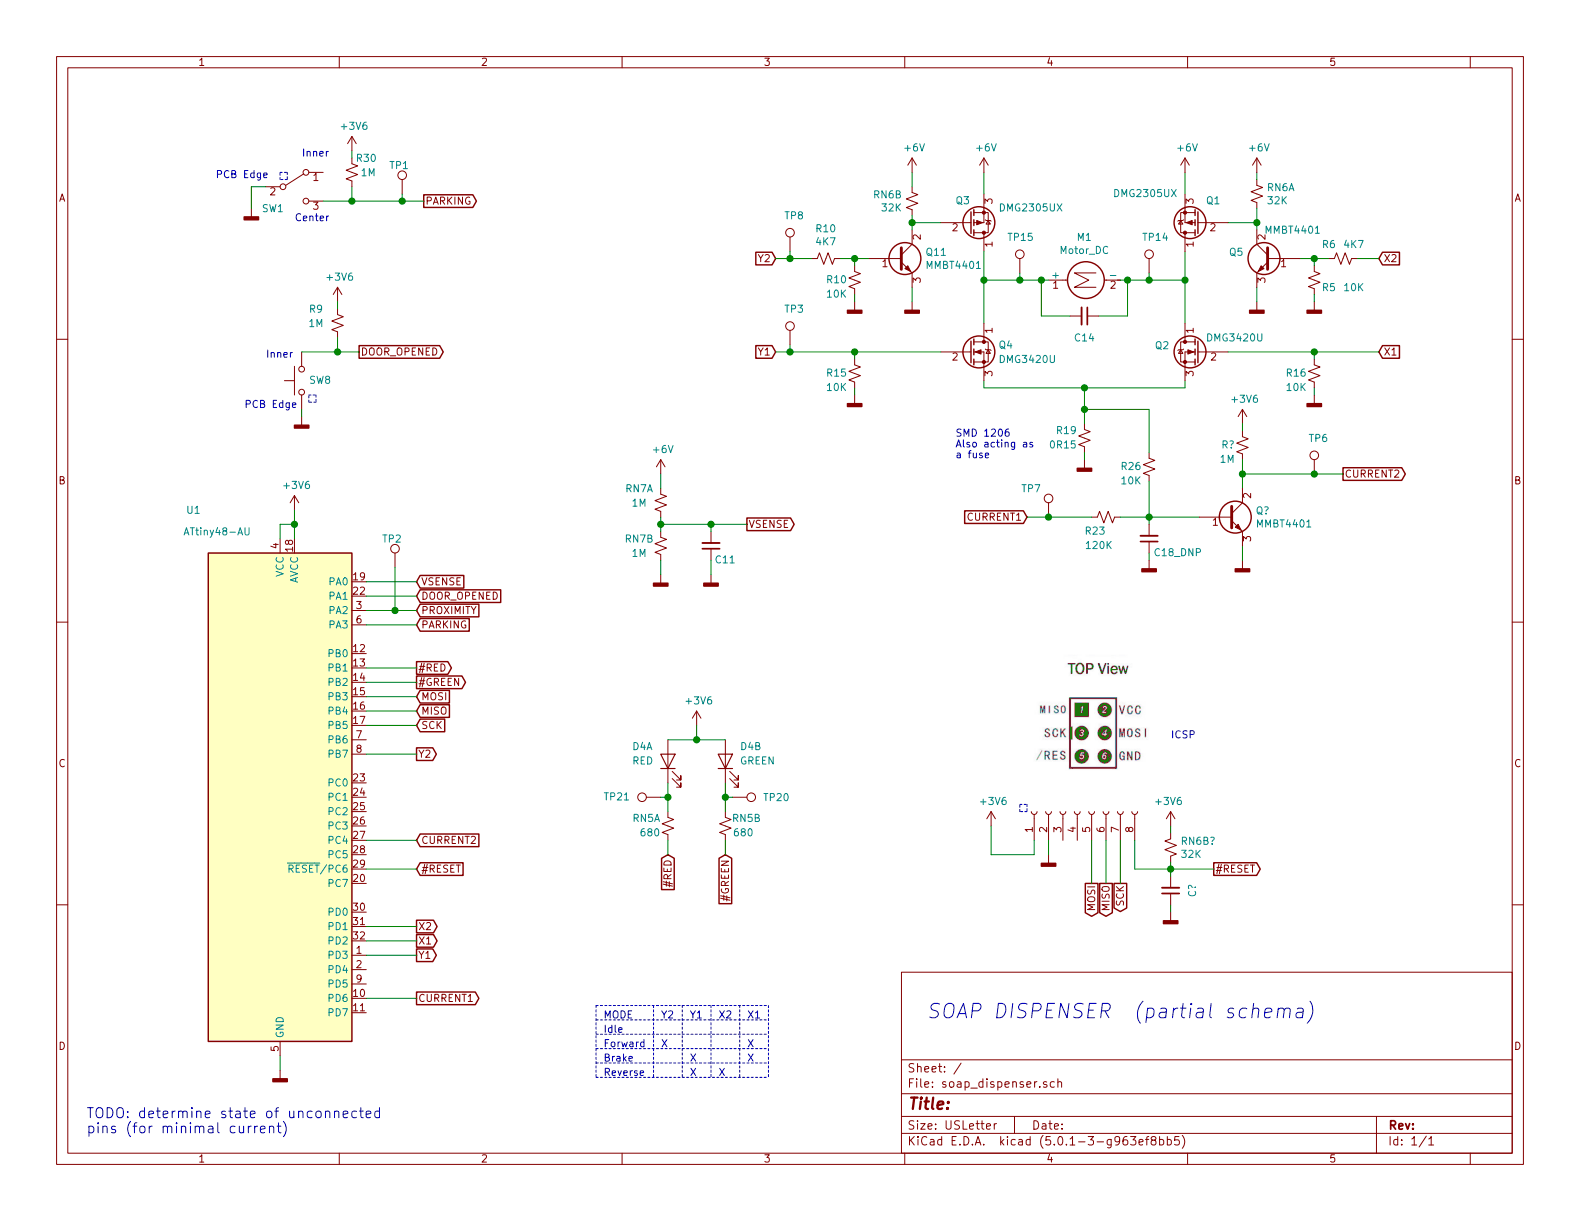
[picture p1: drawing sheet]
EESchema Schematic File Version 4
LIBS:soap_dispenser-cache
EELAYER 26 0
EELAYER END
$Descr USLetter 11000 8500
encoding utf-8
Sheet 1 1
Title ""
Date ""
Rev ""
Comp ""
Comment1 ""
Comment2 ""
Comment3 ""
Comment4 ""
$EndDescr
$Comp
L MCU_Microchip_ATtiny:ATtiny48-AU U1
U 1 1
P 1950 5550
F 0 "U1" H 1400 7550 50  0000 R CNN
F 1 "ATtiny48-AU" H 1750 7400 50  0000 R CNN
F 2 "Package_QFP:TQFP-32_7x7mm_P0.8mm" H 1950 5550 50  0001 C CIN
F 3 "http://ww1.microchip.com/downloads/en/DeviceDoc/doc8008.pdf" H 1950 5550 50  0001 C CNN
	1    1950 5550
	1    0    0    -1  
$EndComp
$Comp
L Device:Q_NMOS_DGS Q2
U 1 1
P 8350 2450
F 0 "Q2" H 8556 2496 50  0000 L CNN
F 1 "DMG3420U" H 7900 2550 50  0000 L CNN
F 2 "" H 8550 2550 50  0001 C CNN
F 3 "~" H 8350 2450 50  0001 C CNN
	1    8350 2450
	-1   0    0    -1  
$EndComp
$Comp
L Motor:Motor_DC M1
U 1 1
P 7500 1950
F 0 "M1" V 7795 1900 50  0000 C CNN
F 1 "Motor_DC" V 7704 1900 50  0000 C CNN
F 2 "" H 7500 1860 50  0001 C CNN
F 3 "~" H 7500 1860 50  0001 C CNN
	1    7500 1950
	0    -1   -1   0   
$EndComp
$Comp
L Device:Q_PMOS_DGS Q3
U 1 1
P 6750 1550
F 0 "Q3" H 6650 1400 50  0000 L CNN
F 1 "DMG2305UX" H 6950 1450 50  0000 L CNN
F 2 "" H 6950 1650 50  0001 C CNN
F 3 "~" H 6750 1550 50  0001 C CNN
	1    6750 1550
	1    0    0    1   
$EndComp
Wire Wire Line
	8250 1750 8250 1950
Wire Wire Line
	8250 1200 8250 1350
$Comp
L power:GNDD #PWR09
U 1 1
P 8750 2100
F 0 "#PWR09" H 8750 1850 50  0001 C CNN
F 1 "GNDD" H 8754 1945 50  0001 C CNN
F 2 "" H 8750 2100 50  0001 C CNN
F 3 "" H 8750 2100 50  0001 C CNN
	1    8750 2100
	1    0    0    -1  
$EndComp
Text GLabel 9600 1800 2    50   Input ~ 0
X2
$Comp
L Device:R_Small_US RN6A
U 1 1
P 8750 1350
F 0 "RN6A" H 8818 1396 50  0000 L CNN
F 1 "32K" H 8818 1305 50  0000 L CNN
F 2 "" H 8750 1350 50  0001 C CNN
F 3 "~" H 8750 1350 50  0001 C CNN
	1    8750 1350
	1    0    0    -1  
$EndComp
Wire Wire Line
	8750 1200 8750 1250
Wire Wire Line
	8750 1450 8750 1550
Connection ~ 8750 1550
Wire Wire Line
	8750 1550 8750 1600
Text GLabel 9600 2450 2    50   Input ~ 0
X1
Wire Wire Line
	8550 2450 9150 2450
Wire Wire Line
	7800 1950 7850 1950
Connection ~ 8250 1950
Wire Wire Line
	8250 1950 8250 2250
$Comp
L Device:C_Small C14
U 1 1
P 7550 2200
F 0 "C14" V 7700 2200 50  0000 C CNN
F 1 "C_Small" V 7750 2250 50  0001 C CNN
F 2 "" H 7550 2200 50  0001 C CNN
F 3 "~" H 7550 2200 50  0001 C CNN
	1    7550 2200
	0    1    1    0   
$EndComp
Wire Wire Line
	7650 2200 7850 2200
Wire Wire Line
	7850 2200 7850 1950
Wire Wire Line
	7300 1950 7250 1950
Wire Wire Line
	7250 2200 7250 1950
Wire Wire Line
	7250 2200 7450 2200
Wire Wire Line
	6850 1200 6850 1350
$Comp
L power:GNDD #PWR03
U 1 1
P 6350 2100
F 0 "#PWR03" H 6350 1850 50  0001 C CNN
F 1 "GNDD" H 6354 1945 50  0001 C CNN
F 2 "" H 6350 2100 50  0001 C CNN
F 3 "" H 6350 2100 50  0001 C CNN
	1    6350 2100
	1    0    0    -1  
$EndComp
Wire Wire Line
	6350 2000 6350 2100
$Comp
L Device:R_Small_US RN6B
U 1 1
P 6350 1400
F 0 "RN6B" H 6282 1446 50  0000 R CNN
F 1 "32K" H 6282 1355 50  0000 R CNN
F 2 "" H 6350 1400 50  0001 C CNN
F 3 "~" H 6350 1400 50  0001 C CNN
	1    6350 1400
	1    0    0    -1  
$EndComp
Wire Wire Line
	6350 1200 6350 1300
Wire Wire Line
	6350 1500 6350 1550
Wire Wire Line
	6550 1550 6350 1550
Connection ~ 6350 1550
Wire Wire Line
	6350 1550 6350 1600
Wire Wire Line
	6550 2450 5950 2450
Wire Wire Line
	6850 1750 6850 1950
Connection ~ 6850 1950
Wire Wire Line
	6850 1950 6850 2250
Text GLabel 5400 2450 0    50   Input ~ 0
Y1
Text GLabel 5400 1800 0    50   Input ~ 0
Y2
$Comp
L Switch:SW_SPDT SW1
U 1 1
P 2050 1300
F 0 "SW1" H 1900 1150 50  0000 C CNN
F 1 "SW_SPDT" H 2050 1494 50  0001 C CNN
F 2 "" H 2050 1300 50  0001 C CNN
F 3 "" H 2050 1300 50  0001 C CNN
	1    2050 1300
	1    0    0    -1  
$EndComp
Wire Wire Line
	8550 1550 8750 1550
$Comp
L Device:R_Small_US R10
U 1 1
P 5750 1800
F 0 "R10" V 5955 1800 50  0000 C CNN
F 1 "4K7" V 5864 1800 50  0000 C CNN
F 2 "" H 5750 1800 50  0001 C CNN
F 3 "~" H 5750 1800 50  0001 C CNN
	1    5750 1800
	0    -1   -1   0   
$EndComp
$Comp
L Device:R_Small_US R10
U 1 1
P 5950 1950
F 0 "R10" H 6000 1950 50  0000 L CNN
F 1 "10K" H 6000 2050 50  0000 L CNN
F 2 "" H 5950 1950 50  0001 C CNN
F 3 "~" H 5950 1950 50  0001 C CNN
	1    5950 1950
	-1   0    0    1   
$EndComp
$Comp
L power:GNDD #PWR01
U 1 1
P 5950 2100
F 0 "#PWR01" H 5950 1850 50  0001 C CNN
F 1 "GNDD" H 5954 1945 50  0001 C CNN
F 2 "" H 5950 2100 50  0001 C CNN
F 3 "" H 5950 2100 50  0001 C CNN
	1    5950 2100
	1    0    0    -1  
$EndComp
Wire Wire Line
	5850 1800 5950 1800
Wire Wire Line
	5950 1850 5950 1800
Connection ~ 5950 1800
Wire Wire Line
	5950 1800 6050 1800
Wire Wire Line
	5400 1800 5500 1800
$Comp
L Device:R_Small_US R5
U 1 1
P 9150 1950
F 0 "R5" H 9200 1900 50  0000 L CNN
F 1 "10K" H 9350 1900 50  0000 L CNN
F 2 "" H 9150 1950 50  0001 C CNN
F 3 "~" H 9150 1950 50  0001 C CNN
	1    9150 1950
	1    0    0    -1  
$EndComp
$Comp
L Device:R_Small_US R6
U 1 1
P 9350 1800
F 0 "R6" V 9250 1650 50  0000 L CNN
F 1 "4K7" V 9250 1800 50  0000 L CNN
F 2 "" H 9350 1800 50  0001 C CNN
F 3 "~" H 9350 1800 50  0001 C CNN
	1    9350 1800
	0    1    1    0   
$EndComp
$Comp
L power:GNDD #PWR010
U 1 1
P 9150 2100
F 0 "#PWR010" H 9150 1850 50  0001 C CNN
F 1 "GNDD" H 9154 1945 50  0001 C CNN
F 2 "" H 9150 2100 50  0001 C CNN
F 3 "" H 9150 2100 50  0001 C CNN
	1    9150 2100
	1    0    0    -1  
$EndComp
Wire Wire Line
	9150 2050 9150 2100
Wire Wire Line
	9050 1800 9150 1800
Wire Wire Line
	9150 1850 9150 1800
Connection ~ 9150 1800
Wire Wire Line
	9150 1800 9250 1800
Wire Wire Line
	9450 1800 9600 1800
Wire Wire Line
	8750 2000 8750 2100
$Comp
L Transistor_FET:BS250 Q1
U 1 1
P 8350 1550
F 0 "Q1" H 8200 1400 50  0000 L CNN
F 1 "DMG2305UX" H 8500 1350 50  0000 L CNN
F 2 "Package_TO_SOT_THT:TO-92_Inline" H 8550 1475 50  0001 L CIN
F 3 "http://www.vishay.com/docs/70209/70209.pdf" H 8350 1550 50  0001 L CNN
	1    8350 1550
	-1   0    0    1   
$EndComp
$Comp
L Device:Q_NMOS_DGS Q4
U 1 1
P 6750 2450
F 0 "Q4" H 6950 2500 50  0000 L CNN
F 1 "DMG3420U" H 6950 2400 50  0000 L CNN
F 2 "" H 6950 2550 50  0001 C CNN
F 3 "" H 6750 2450 50  0001 C CNN
	1    6750 2450
	1    0    0    -1  
$EndComp
$Comp
L power:+6V #PWR08
U 1 1
P 8750 1200
F 0 "#PWR08" H 8750 1050 50  0001 C CNN
F 1 "+6V" H 8765 1373 50  0000 C CNN
F 2 "" H 8750 1200 50  0001 C CNN
F 3 "" H 8750 1200 50  0001 C CNN
	1    8750 1200
	1    0    0    -1  
$EndComp
$Comp
L power:+6V #PWR06
U 1 1
P 8250 1200
F 0 "#PWR06" H 8250 1050 50  0001 C CNN
F 1 "+6V" H 8265 1373 50  0000 C CNN
F 2 "" H 8250 1200 50  0001 C CNN
F 3 "" H 8250 1200 50  0001 C CNN
	1    8250 1200
	1    0    0    -1  
$EndComp
$Comp
L power:+6V #PWR04
U 1 1
P 6850 1200
F 0 "#PWR04" H 6850 1050 50  0001 C CNN
F 1 "+6V" H 6865 1373 50  0000 C CNN
F 2 "" H 6850 1200 50  0001 C CNN
F 3 "" H 6850 1200 50  0001 C CNN
	1    6850 1200
	1    0    0    -1  
$EndComp
$Comp
L power:+6V #PWR02
U 1 1
P 6350 1200
F 0 "#PWR02" H 6350 1050 50  0001 C CNN
F 1 "+6V" H 6365 1373 50  0000 C CNN
F 2 "" H 6350 1200 50  0001 C CNN
F 3 "" H 6350 1200 50  0001 C CNN
	1    6350 1200
	1    0    0    -1  
$EndComp
$Comp
L Connector:TestPoint TP15
U 1 1
P 7100 1900
F 0 "TP15" H 7200 2150 50  0000 R CNN
F 1 "TestPoint" H 7158 1929 50  0001 L CNN
F 2 "" H 7300 1900 50  0001 C CNN
F 3 "~" H 7300 1900 50  0001 C CNN
	1    7100 1900
	1    0    0    -1  
$EndComp
$Comp
L Connector:TestPoint TP14
U 1 1
P 8000 1900
F 0 "TP14" H 7950 2150 50  0000 L CNN
F 1 "TestPoint" H 8058 1929 50  0001 L CNN
F 2 "" H 8200 1900 50  0001 C CNN
F 3 "~" H 8200 1900 50  0001 C CNN
	1    8000 1900
	1    0    0    -1  
$EndComp
Wire Wire Line
	7850 1950 8000 1950
Connection ~ 7850 1950
Wire Wire Line
	6850 1950 7100 1950
Connection ~ 7250 1950
Wire Wire Line
	8000 1900 8000 1950
Connection ~ 8000 1950
Wire Wire Line
	8000 1950 8250 1950
Wire Wire Line
	7100 1900 7100 1950
Connection ~ 7100 1950
Wire Wire Line
	7100 1950 7250 1950
Wire Wire Line
	5950 2050 5950 2100
Text GLabel 2900 5250 2    50   Output ~ 0
Y2
Wire Wire Line
	2550 5250 2900 5250
Text GLabel 2900 6650 2    50   Output ~ 0
Y1
Wire Wire Line
	2550 6650 2900 6650
Text GLabel 2900 6450 2    50   Output ~ 0
X2
Text GLabel 2900 6550 2    50   Output ~ 0
X1
Wire Wire Line
	2550 6450 2900 6450
Wire Wire Line
	2550 6550 2900 6550
Text GLabel 2900 4250 2    50   Input ~ 0
PROXIMITY
Wire Wire Line
	2900 4250 2750 4250
$Comp
L power:GNDD #PWR?
U 1 1
P 1750 1450
F 0 "#PWR?" H 1750 1200 50  0001 C CNN
F 1 "GNDD" H 1754 1295 50  0001 C CNN
F 2 "" H 1750 1450 50  0001 C CNN
F 3 "" H 1750 1450 50  0001 C CNN
	1    1750 1450
	1    0    0    -1  
$EndComp
Wire Wire Line
	1850 1300 1750 1300
Wire Wire Line
	1750 1300 1750 1450
$Comp
L Device:R_Small_US R30
U 1 1
P 2450 1200
F 0 "R30" H 2550 1300 50  0000 C CNN
F 1 "1M" H 2564 1200 50  0000 C CNN
F 2 "" H 2450 1200 50  0001 C CNN
F 3 "~" H 2450 1200 50  0001 C CNN
	1    2450 1200
	1    0    0    -1  
$EndComp
Text GLabel 2950 1400 2    50   Output ~ 0
PARKING
Wire Wire Line
	2250 1400 2450 1400
Wire Wire Line
	2450 1300 2450 1400
Connection ~ 2450 1400
Wire Wire Line
	2450 1400 2800 1400
$Comp
L project_library:+3V6 #PWR?
U 1 1
P 2450 1050
F 0 "#PWR?" H 2450 900 50  0001 C CNN
F 1 "+3V6" H 2465 1223 50  0000 C CNN
F 2 "" H 2450 1050 50  0001 C CNN
F 3 "" H 2450 1050 50  0001 C CNN
	1    2450 1050
	1    0    0    -1  
$EndComp
Wire Wire Line
	2450 1100 2450 1050
Text GLabel 2900 4350 2    50   Input ~ 0
PARKING
Wire Wire Line
	2550 4350 2900 4350
$Comp
L Switch:SW_Push SW8
U 1 1
P 2100 2650
F 0 "SW8" V 2100 2600 50  0000 R CNN
F 1 "SW_Push" V 2055 2602 50  0001 R CNN
F 2 "" H 2100 2850 50  0001 C CNN
F 3 "" H 2100 2850 50  0001 C CNN
	1    2100 2650
	0    -1   -1   0   
$EndComp
$Comp
L power:GNDD #PWR?
U 1 1
P 2100 2900
F 0 "#PWR?" H 2100 2650 50  0001 C CNN
F 1 "GNDD" H 2104 2745 50  0001 C CNN
F 2 "" H 2100 2900 50  0001 C CNN
F 3 "" H 2100 2900 50  0001 C CNN
	1    2100 2900
	1    0    0    -1  
$EndComp
$Comp
L Device:R_Small_US R9
U 1 1
P 2350 2250
F 0 "R9" H 2200 2350 50  0000 C CNN
F 1 "1M" H 2200 2250 50  0000 C CNN
F 2 "" H 2350 2250 50  0001 C CNN
F 3 "~" H 2350 2250 50  0001 C CNN
	1    2350 2250
	1    0    0    -1  
$EndComp
Text GLabel 2500 2450 2    50   Output ~ 0
DOOR_OPENED
$Comp
L project_library:+3V6 #PWR?
U 1 1
P 2350 2100
F 0 "#PWR?" H 2350 1950 50  0001 C CNN
F 1 "+3V6" H 2365 2273 50  0000 C CNN
F 2 "" H 2350 2100 50  0001 C CNN
F 3 "" H 2350 2100 50  0001 C CNN
	1    2350 2100
	1    0    0    -1  
$EndComp
Wire Wire Line
	2100 2850 2100 2900
Wire Wire Line
	2350 2350 2350 2450
Connection ~ 2350 2450
Wire Wire Line
	2350 2450 2100 2450
Wire Wire Line
	2350 2150 2350 2100
Text GLabel 2900 4150 2    50   Input ~ 0
DOOR_OPENED
Wire Wire Line
	2550 4150 2900 4150
$Comp
L project_library:+3V6 #PWR?
U 1 1
P 2050 3550
F 0 "#PWR?" H 2050 3400 50  0001 C CNN
F 1 "+3V6" H 2065 3723 50  0000 C CNN
F 2 "" H 2050 3550 50  0001 C CNN
F 3 "" H 2050 3550 50  0001 C CNN
	1    2050 3550
	1    0    0    -1  
$EndComp
Wire Wire Line
	2050 3550 2050 3650
Wire Wire Line
	1950 3750 1950 3650
Wire Wire Line
	1950 3650 2050 3650
Connection ~ 2050 3650
Wire Wire Line
	2050 3650 2050 3750
$Comp
L power:GNDD #PWR?
U 1 1
P 1950 7450
F 0 "#PWR?" H 1950 7200 50  0001 C CNN
F 1 "GNDD" H 1954 7295 50  0001 C CNN
F 2 "" H 1950 7450 50  0001 C CNN
F 3 "" H 1950 7450 50  0001 C CNN
	1    1950 7450
	1    0    0    -1  
$EndComp
Wire Wire Line
	1950 7350 1950 7450
$Comp
L Connector:TestPoint TP1
U 1 1
P 2800 1350
F 0 "TP1" H 2850 1550 50  0000 R CNN
F 1 "TestPoint" H 2858 1379 50  0001 L CNN
F 2 "" H 3000 1350 50  0001 C CNN
F 3 "~" H 3000 1350 50  0001 C CNN
	1    2800 1350
	1    0    0    -1  
$EndComp
Wire Wire Line
	2800 1350 2800 1400
Connection ~ 2800 1400
Wire Wire Line
	2800 1400 2950 1400
$Comp
L project_library:+3V6 #PWR?
U 1 1
P 4850 5050
F 0 "#PWR?" H 4850 4900 50  0001 C CNN
F 1 "+3V6" H 4865 5223 50  0000 C CNN
F 2 "" H 4850 5050 50  0001 C CNN
F 3 "" H 4850 5050 50  0001 C CNN
	1    4850 5050
	1    0    0    -1  
$EndComp
Wire Wire Line
	4850 5050 4850 5150
$Comp
L Device:R_Small_US RN5A
U 1 1
P 4650 5750
F 0 "RN5A" H 4700 5700 50  0000 L CNN
F 1 "680" H 4700 5800 50  0000 L CNN
F 2 "" H 4650 5750 50  0001 C CNN
F 3 "~" H 4650 5750 50  0001 C CNN
	1    4650 5750
	-1   0    0    1   
$EndComp
$Comp
L Device:R_Small_US RN5B
U 1 1
P 5050 5750
F 0 "RN5B" H 4800 5700 50  0000 L CNN
F 1 "680" H 4850 5800 50  0000 L CNN
F 2 "" H 5050 5750 50  0001 C CNN
F 3 "~" H 5050 5750 50  0001 C CNN
	1    5050 5750
	-1   0    0    1   
$EndComp
$Comp
L Connector:TestPoint TP20
U 1 1
P 5100 5550
F 0 "TP20" V 5100 5950 50  0000 R CNN
F 1 "TestPoint" H 5158 5579 50  0001 L CNN
F 2 "" H 5300 5550 50  0001 C CNN
F 3 "~" H 5300 5550 50  0001 C CNN
	1    5100 5550
	0    1    1    0   
$EndComp
$Comp
L Connector:TestPoint TP21
U 1 1
P 4600 5550
F 0 "TP21" V 4600 5950 50  0000 R CNN
F 1 "TestPoint" H 4658 5579 50  0001 L CNN
F 2 "" H 4800 5550 50  0001 C CNN
F 3 "~" H 4800 5550 50  0001 C CNN
	1    4600 5550
	0    -1   -1   0   
$EndComp
Wire Wire Line
	4600 5550 4650 5550
Connection ~ 4650 5550
Wire Wire Line
	4650 5550 4650 5650
Wire Wire Line
	5100 5550 5050 5550
Connection ~ 5050 5550
Wire Wire Line
	5050 5550 5050 5650
Text GLabel 4650 5950 3    50   Input ~ 0
#RED
Text GLabel 5050 5950 3    50   Input ~ 0
#GREEN
Text GLabel 2900 4650 2    50   Output ~ 0
#RED
Text GLabel 2900 4750 2    50   Output ~ 0
#GREEN
Wire Wire Line
	2550 4650 2900 4650
Wire Wire Line
	2550 4750 2900 4750
Wire Wire Line
	4650 5850 4650 5950
Wire Wire Line
	5050 5850 5050 5950
Text GLabel 2900 6050 2    50   Input ~ 0
#RESET
Wire Wire Line
	2550 6050 2900 6050
Text GLabel 2900 5050 2    50   Input ~ 0
SCK
Wire Wire Line
	2550 5050 2900 5050
Text GLabel 2900 4950 2    50   Input ~ 0
MISO
Wire Wire Line
	2550 4950 2900 4950
Text GLabel 2900 4850 2    50   Input ~ 0
MOSI
Wire Wire Line
	2550 4850 2900 4850
Text Notes 6450 7100 0    100  Italic 0
SOAP DISPENSER  (partial schema)
$Comp
L Connector:Conn_01x08_Female J?
U 1 1
P 7500 5650
F 0 "J?" V 7574 5580 50  0001 C CNN
F 1 "Conn_01x08_Female" V 7574 5580 50  0001 C CNN
F 2 "" H 7500 5650 50  0001 C CNN
F 3 "~" H 7500 5650 50  0001 C CNN
	1    7500 5650
	0    -1   -1   0   
$EndComp
$Comp
L Device:R_Small_US RN6B?
U 1 1
P 8150 5900
F 0 "RN6B?" H 8082 5946 50  0000 R CNN
F 1 "32K" H 8082 5855 50  0000 R CNN
F 2 "" H 8150 5900 50  0001 C CNN
F 3 "~" H 8150 5900 50  0001 C CNN
	1    8150 5900
	-1   0    0    -1  
$EndComp
$Comp
L Device:C_Small C?
U 1 1
P 8150 6200
F 0 "C?" V 8300 6200 50  0000 C CNN
F 1 "C_Small" V 8350 6250 50  0001 C CNN
F 2 "" H 8150 6200 50  0001 C CNN
F 3 "~" H 8150 6200 50  0001 C CNN
	1    8150 6200
	1    0    0    1   
$EndComp
$Comp
L power:GNDD #PWR?
U 1 1
P 8150 6350
F 0 "#PWR?" H 8150 6100 50  0001 C CNN
F 1 "GNDD" H 8154 6195 50  0001 C CNN
F 2 "" H 8150 6350 50  0001 C CNN
F 3 "" H 8150 6350 50  0001 C CNN
	1    8150 6350
	-1   0    0    -1  
$EndComp
$Comp
L project_library:+3V6 #PWR?
U 1 1
P 8150 5750
F 0 "#PWR?" H 8150 5600 50  0001 C CNN
F 1 "+3V6" H 8165 5923 50  0000 C CNN
F 2 "" H 8150 5750 50  0001 C CNN
F 3 "" H 8150 5750 50  0001 C CNN
	1    8150 5750
	-1   0    0    -1  
$EndComp
Wire Wire Line
	8150 5750 8150 5800
Wire Wire Line
	8150 6000 8150 6050
Wire Wire Line
	8150 6300 8150 6350
Connection ~ 8150 6050
Wire Wire Line
	8150 6050 8150 6100
Text GLabel 8450 6050 2    50   Output ~ 0
#RESET
Wire Wire Line
	8450 6050 8150 6050
Text GLabel 7800 6150 3    50   Output ~ 0
SCK
Text GLabel 7700 6150 3    50   Output ~ 0
MISO
Text GLabel 7600 6150 3    50   Output ~ 0
MOSI
Wire Wire Line
	7700 5850 7700 6150
Wire Wire Line
	7600 5850 7600 6150
$Comp
L power:GNDD #PWR?
U 1 1
P 7300 5950
F 0 "#PWR?" H 7300 5700 50  0001 C CNN
F 1 "GNDD" H 7304 5795 50  0001 C CNN
F 2 "" H 7300 5950 50  0001 C CNN
F 3 "" H 7300 5950 50  0001 C CNN
	1    7300 5950
	1    0    0    -1  
$EndComp
$Comp
L project_library:+3V6 #PWR?
U 1 1
P 6900 5750
F 0 "#PWR?" H 6900 5600 50  0001 C CNN
F 1 "+3V6" H 6915 5923 50  0000 C CNN
F 2 "" H 6900 5750 50  0001 C CNN
F 3 "" H 6900 5750 50  0001 C CNN
	1    6900 5750
	1    0    0    -1  
$EndComp
Wire Wire Line
	6900 5750 6900 5950
Wire Wire Line
	6900 5950 7200 5950
Wire Wire Line
	7200 5950 7200 5850
Wire Wire Line
	7800 5850 7800 6150
Wire Wire Line
	7900 5850 7900 6050
Wire Wire Line
	7900 6050 8150 6050
Wire Wire Line
	2350 2450 2500 2450
$Comp
L Connector:TestPoint TP2
U 1 1
P 2750 3950
F 0 "TP2" H 2800 4150 50  0000 R CNN
F 1 "TestPoint" H 2808 3979 50  0001 L CNN
F 2 "" H 2950 3950 50  0001 C CNN
F 3 "~" H 2950 3950 50  0001 C CNN
	1    2750 3950
	1    0    0    -1  
$EndComp
Wire Wire Line
	2750 3950 2750 4250
Connection ~ 2750 4250
Wire Wire Line
	2750 4250 2550 4250
Text Notes 2050 1550 0    50   ~ 0
Center
Text Notes 2100 1100 0    50   ~ 0
Inner\n
Text Notes 1700 2850 0    50   ~ 0
PCB Edge
Text Notes 1850 2500 0    50   ~ 0
Inner\n
$Comp
L Connector:TestPoint TP8
U 1 1
P 5500 1750
F 0 "TP8" H 5600 2000 50  0000 R CNN
F 1 "TestPoint" H 5558 1779 50  0001 L CNN
F 2 "" H 5700 1750 50  0001 C CNN
F 3 "~" H 5700 1750 50  0001 C CNN
	1    5500 1750
	1    0    0    -1  
$EndComp
$Comp
L Connector:TestPoint TP3
U 1 1
P 5500 2400
F 0 "TP3" H 5600 2650 50  0000 R CNN
F 1 "TestPoint" H 5558 2429 50  0001 L CNN
F 2 "" H 5700 2400 50  0001 C CNN
F 3 "~" H 5700 2400 50  0001 C CNN
	1    5500 2400
	1    0    0    -1  
$EndComp
Wire Wire Line
	5500 1750 5500 1800
Connection ~ 5500 1800
Wire Wire Line
	5500 1800 5650 1800
Wire Wire Line
	5500 2400 5500 2450
Connection ~ 5500 2450
Wire Wire Line
	5500 2450 5400 2450
$Comp
L Device:R_Small_US R15
U 1 1
P 5950 2600
F 0 "R15" H 6000 2600 50  0000 L CNN
F 1 "10K" H 6000 2700 50  0000 L CNN
F 2 "" H 5950 2600 50  0001 C CNN
F 3 "~" H 5950 2600 50  0001 C CNN
	1    5950 2600
	-1   0    0    1   
$EndComp
$Comp
L power:GNDD #PWR?
U 1 1
P 5950 2750
F 0 "#PWR?" H 5950 2500 50  0001 C CNN
F 1 "GNDD" H 5954 2595 50  0001 C CNN
F 2 "" H 5950 2750 50  0001 C CNN
F 3 "" H 5950 2750 50  0001 C CNN
	1    5950 2750
	1    0    0    -1  
$EndComp
$Comp
L Device:R_Small_US R16
U 1 1
P 9150 2600
F 0 "R16" H 9200 2600 50  0000 L CNN
F 1 "10K" H 9200 2700 50  0000 L CNN
F 2 "" H 9150 2600 50  0001 C CNN
F 3 "~" H 9150 2600 50  0001 C CNN
	1    9150 2600
	-1   0    0    1   
$EndComp
$Comp
L power:GNDD #PWR?
U 1 1
P 9150 2750
F 0 "#PWR?" H 9150 2500 50  0001 C CNN
F 1 "GNDD" H 9154 2595 50  0001 C CNN
F 2 "" H 9150 2750 50  0001 C CNN
F 3 "" H 9150 2750 50  0001 C CNN
	1    9150 2750
	1    0    0    -1  
$EndComp
Wire Wire Line
	5950 2500 5950 2450
Connection ~ 5950 2450
Wire Wire Line
	5950 2450 5500 2450
Wire Wire Line
	5950 2700 5950 2750
Wire Wire Line
	9150 2500 9150 2450
Connection ~ 9150 2450
Wire Wire Line
	9150 2450 9600 2450
Wire Wire Line
	9150 2700 9150 2750
$Comp
L Device:LED D4A
U 1 1
P 4650 5300
F 0 "D4A" V 4750 5550 50  0000 R CNN
F 1 "RED" V 4650 5550 50  0000 R CNN
F 2 "" H 4650 5300 50  0001 C CNN
F 3 "~" H 4650 5300 50  0001 C CNN
	1    4650 5300
	0    -1   -1   0   
$EndComp
$Comp
L Device:LED D4B
U 1 1
P 5050 5300
F 0 "D4B" V 5150 5200 50  0000 R CNN
F 1 "GREEN" V 5050 5200 50  0000 R CNN
F 2 "" H 5050 5300 50  0001 C CNN
F 3 "~" H 5050 5300 50  0001 C CNN
	1    5050 5300
	0    -1   -1   0   
$EndComp
Wire Wire Line
	4650 5150 4850 5150
Connection ~ 4850 5150
Wire Wire Line
	4850 5150 5050 5150
Wire Wire Line
	4650 5450 4650 5550
Wire Wire Line
	5050 5450 5050 5550
Text Notes 4200 7200 0    50   ~ 0
Idle
Text Notes 4200 7300 0    50   ~ 0
Forward
Text Notes 4200 7400 0    50   ~ 0
Brake
Text Notes 4200 7500 0    50   ~ 0
Reverse
Text Notes 4600 7100 0    50   ~ 0
Y2
Text Notes 4800 7100 0    50   ~ 0
Y1
Text Notes 5000 7100 0    50   ~ 0
X2
Text Notes 5200 7100 0    50   ~ 0
X1
Text Notes 4600 7300 0    50   ~ 0
X
Text Notes 5200 7300 0    50   ~ 0
X
Text Notes 4200 7100 0    50   ~ 0
MODE
$Comp
L Device:R_Small_US R19
U 1 1
P 7550 3050
F 0 "R19" H 7600 3000 50  0000 L CNN
F 1 "0R15" H 7600 3100 50  0000 L CNN
F 2 "" H 7550 3050 50  0001 C CNN
F 3 "~" H 7550 3050 50  0001 C CNN
	1    7550 3050
	-1   0    0    1   
$EndComp
Wire Wire Line
	6850 2650 6850 2700
Wire Wire Line
	6850 2700 7550 2700
Wire Wire Line
	8250 2700 8250 2650
Wire Wire Line
	7550 2950 7550 2850
Connection ~ 7550 2700
Wire Wire Line
	7550 2700 8250 2700
$Comp
L power:GNDD #PWR?
U 1 1
P 7550 3200
F 0 "#PWR?" H 7550 2950 50  0001 C CNN
F 1 "GNDD" H 7554 3045 50  0001 C CNN
F 2 "" H 7550 3200 50  0001 C CNN
F 3 "" H 7550 3200 50  0001 C CNN
	1    7550 3200
	1    0    0    -1  
$EndComp
Wire Wire Line
	7550 3150 7550 3200
$Comp
L Device:R_Small_US R26
U 1 1
P 8000 3250
F 0 "R26" H 8050 3250 50  0000 L CNN
F 1 "10K" H 8050 3350 50  0000 L CNN
F 2 "" H 8000 3250 50  0001 C CNN
F 3 "~" H 8000 3250 50  0001 C CNN
	1    8000 3250
	-1   0    0    1   
$EndComp
$Comp
L power:GNDD #PWR?
U 1 1
P 8650 3900
F 0 "#PWR?" H 8650 3650 50  0001 C CNN
F 1 "GNDD" H 8654 3745 50  0001 C CNN
F 2 "" H 8650 3900 50  0001 C CNN
F 3 "" H 8650 3900 50  0001 C CNN
	1    8650 3900
	1    0    0    -1  
$EndComp
$Comp
L Device:R_Small_US R?
U 1 1
P 8650 3100
F 0 "R?" H 8700 3100 50  0000 L CNN
F 1 "1M" H 8700 3200 50  0000 L CNN
F 2 "" H 8650 3100 50  0001 C CNN
F 3 "~" H 8650 3100 50  0001 C CNN
	1    8650 3100
	-1   0    0    1   
$EndComp
$Comp
L Device:R_Small_US R23
U 1 1
P 7700 3600
F 0 "R23" V 7600 3600 50  0000 L CNN
F 1 "120K" V 7500 3550 50  0000 L CNN
F 2 "" H 7700 3600 50  0001 C CNN
F 3 "~" H 7700 3600 50  0001 C CNN
	1    7700 3600
	0    -1   -1   0   
$EndComp
$Comp
L project_library:+3V6 #PWR?
U 1 1
P 8650 2950
F 0 "#PWR?" H 8650 2800 50  0001 C CNN
F 1 "+3V6" H 8665 3123 50  0000 C CNN
F 2 "" H 8650 2950 50  0001 C CNN
F 3 "" H 8650 2950 50  0001 C CNN
	1    8650 2950
	1    0    0    -1  
$EndComp
Wire Wire Line
	7550 2850 8000 2850
Wire Wire Line
	8000 2850 8000 3150
Connection ~ 7550 2850
Wire Wire Line
	7550 2850 7550 2700
Wire Wire Line
	8000 3350 8000 3600
Wire Wire Line
	8000 3600 7800 3600
Wire Wire Line
	8350 3600 8000 3600
Connection ~ 8000 3600
Text GLabel 7150 3600 0    50   Input ~ 0
CURRENT1
Wire Wire Line
	7600 3600 7300 3600
Wire Wire Line
	8650 2950 8650 3000
Wire Wire Line
	8650 3200 8650 3300
Text GLabel 9350 3300 2    50   Output ~ 0
CURRENT2
$Comp
L Connector:TestPoint TP6
U 1 1
P 9150 3300
F 0 "TP6" H 9250 3550 50  0000 R CNN
F 1 "TestPoint" H 9208 3329 50  0001 L CNN
F 2 "" H 9350 3300 50  0001 C CNN
F 3 "~" H 9350 3300 50  0001 C CNN
	1    9150 3300
	1    0    0    -1  
$EndComp
Wire Wire Line
	9150 3300 9350 3300
Connection ~ 8650 3300
Wire Wire Line
	8650 3300 8650 3400
Wire Wire Line
	8650 3800 8650 3900
Text GLabel 2900 6950 2    50   Output ~ 0
CURRENT1
Wire Wire Line
	2550 6950 2900 6950
Text GLabel 2900 5850 2    50   Input ~ 0
CURRENT2
Wire Wire Line
	2550 5850 2900 5850
Connection ~ 9150 3300
Wire Wire Line
	8650 3300 9150 3300
Text Notes 4800 7400 0    50   ~ 0
X
Text Notes 5200 7400 0    50   ~ 0
X
Text Notes 5000 7500 0    50   ~ 0
X
Text Notes 4800 7500 0    50   ~ 0
X
$Comp
L power:+6V #PWR?
U 1 1
P 4600 3300
F 0 "#PWR?" H 4600 3150 50  0001 C CNN
F 1 "+6V" H 4615 3473 50  0000 C CNN
F 2 "" H 4600 3300 50  0001 C CNN
F 3 "" H 4600 3300 50  0001 C CNN
	1    4600 3300
	1    0    0    -1  
$EndComp
$Comp
L Device:R_Small_US RN7A
U 1 1
P 4600 3500
F 0 "RN7A" H 4450 3600 50  0000 C CNN
F 1 "1M" H 4450 3500 50  0000 C CNN
F 2 "" H 4600 3500 50  0001 C CNN
F 3 "~" H 4600 3500 50  0001 C CNN
	1    4600 3500
	1    0    0    -1  
$EndComp
$Comp
L Device:R_Small_US RN7B
U 1 1
P 4600 3800
F 0 "RN7B" H 4450 3850 50  0000 C CNN
F 1 "1M" H 4450 3750 50  0000 C CNN
F 2 "" H 4600 3800 50  0001 C CNN
F 3 "~" H 4600 3800 50  0001 C CNN
	1    4600 3800
	1    0    0    -1  
$EndComp
$Comp
L power:GNDD #PWR?
U 1 1
P 4600 4000
F 0 "#PWR?" H 4600 3750 50  0001 C CNN
F 1 "GNDD" H 4604 3845 50  0001 C CNN
F 2 "" H 4600 4000 50  0001 C CNN
F 3 "" H 4600 4000 50  0001 C CNN
	1    4600 4000
	1    0    0    -1  
$EndComp
$Comp
L Device:C_Small C11
U 1 1
P 4950 3800
F 0 "C11" H 4850 3900 50  0000 C CNN
F 1 "C_Small" V 4750 3950 50  0001 C CNN
F 2 "" H 4950 3800 50  0001 C CNN
F 3 "~" H 4950 3800 50  0001 C CNN
	1    4950 3800
	-1   0    0    1   
$EndComp
$Comp
L power:GNDD #PWR?
U 1 1
P 4950 4000
F 0 "#PWR?" H 4950 3750 50  0001 C CNN
F 1 "GNDD" H 4954 3845 50  0001 C CNN
F 2 "" H 4950 4000 50  0001 C CNN
F 3 "" H 4950 4000 50  0001 C CNN
	1    4950 4000
	1    0    0    -1  
$EndComp
Text GLabel 5200 3650 2    50   Output ~ 0
VSENSE
Wire Wire Line
	4600 3600 4600 3650
Wire Wire Line
	5200 3650 4950 3650
Connection ~ 4600 3650
Wire Wire Line
	4600 3650 4600 3700
Wire Wire Line
	4950 3700 4950 3650
Connection ~ 4950 3650
Wire Wire Line
	4950 3650 4600 3650
Wire Wire Line
	4600 3300 4600 3400
Wire Wire Line
	4600 3900 4600 4000
Wire Wire Line
	4950 3900 4950 4000
Text GLabel 2900 4050 2    50   Input ~ 0
VSENSE
Wire Wire Line
	2550 4050 2900 4050
$Comp
L Connector:TestPoint TP7
U 1 1
P 7300 3600
F 0 "TP7" H 7250 3800 50  0000 R CNN
F 1 "TestPoint" H 7358 3629 50  0001 L CNN
F 2 "" H 7500 3600 50  0001 C CNN
F 3 "~" H 7500 3600 50  0001 C CNN
	1    7300 3600
	1    0    0    -1  
$EndComp
Connection ~ 7300 3600
Wire Wire Line
	7300 3600 7150 3600
$Comp
L Device:C_Small C18_DNP
U 1 1
P 8000 3750
F 0 "C18_DNP" H 7800 3850 50  0000 C CNN
F 1 "C_Small" V 8200 3800 50  0001 C CNN
F 2 "" H 8000 3750 50  0001 C CNN
F 3 "~" H 8000 3750 50  0001 C CNN
	1    8000 3750
	-1   0    0    1   
$EndComp
$Comp
L power:GNDD #PWR?
U 1 1
P 8000 3900
F 0 "#PWR?" H 8000 3650 50  0001 C CNN
F 1 "GNDD" H 8004 3745 50  0001 C CNN
F 2 "" H 8000 3900 50  0001 C CNN
F 3 "" H 8000 3900 50  0001 C CNN
	1    8000 3900
	1    0    0    -1  
$EndComp
Wire Wire Line
	8000 3650 8000 3600
Wire Wire Line
	8000 3850 8000 3900
Text Notes 600  7900 0    70   ~ 0
TODO: determine state of unconnected\npins (for minimal current)
Wire Wire Line
	7300 5850 7300 5950
$Comp
L Device:Q_NPN_BCE Q11
U 1 1
P 6250 1800
F 0 "Q11" H 6441 1846 50  0000 L CNN
F 1 "MMBT4401" H 6441 1755 50  0000 L CNN
F 2 "" H 6450 1900 50  0001 C CNN
F 3 "~" H 6250 1800 50  0001 C CNN
	1    6250 1800
	1    0    0    -1  
$EndComp
$Comp
L Device:Q_NPN_BCE Q5
U 1 1
P 8850 1800
F 0 "Q5" H 9040 1846 50  0000 L CNN
F 1 "MMBT4401" H 8500 2000 50  0000 L CNN
F 2 "" H 9050 1900 50  0001 C CNN
F 3 "" H 8850 1800 50  0001 C CNN
	1    8850 1800
	-1   0    0    -1  
$EndComp
$Comp
L Device:Q_NPN_BCE Q?
U 1 1
P 8550 3600
F 0 "Q?" H 8741 3646 50  0000 L CNN
F 1 "MMBT4401" H 8741 3555 50  0000 L CNN
F 2 "" H 8750 3700 50  0001 C CNN
F 3 "~" H 8550 3600 50  0001 C CNN
	1    8550 3600
	1    0    0    -1  
$EndComp
Text Notes 6650 3200 0    50   ~ 0
SMD 1206\nAlso acting as \na fuse
Wire Notes Line
	7100 5600 7150 5600
Wire Notes Line
	7150 5600 7150 5650
Wire Notes Line
	7150 5650 7100 5650
Wire Notes Line
	7100 5650 7100 5600
Text Notes 8150 5150 0    50   ~ 0
ICSP
Wire Notes Line
	2150 2750 2200 2750
Wire Notes Line
	2200 2750 2200 2800
Wire Notes Line
	2200 2800 2150 2800
Wire Notes Line
	2150 2800 2150 2750
Wire Notes Line
	1950 1200 2000 1200
Wire Notes Line
	2000 1200 2000 1250
Wire Notes Line
	2000 1250 1950 1250
Wire Notes Line
	1950 1250 1950 1200
Text Notes 1500 1250 0    50   ~ 0
PCB Edge
Wire Notes Line
	5350 7000 5350 7500
Wire Notes Line
	5150 7000 5150 7500
Wire Notes Line
	4950 7000 4950 7500
Wire Notes Line
	4750 7000 4750 7500
Wire Notes Line
	4550 7000 4550 7500
Wire Notes Line
	4150 7000 4150 7500
Wire Notes Line
	4150 7000 5350 7000
Wire Notes Line
	4150 7100 5350 7100
Wire Notes Line
	4150 7200 5350 7200
Wire Notes Line
	4150 7300 5350 7300
Wire Notes Line
	4150 7400 5350 7400
Wire Notes Line
	4150 7500 5350 7500
$EndSCHEMATC
